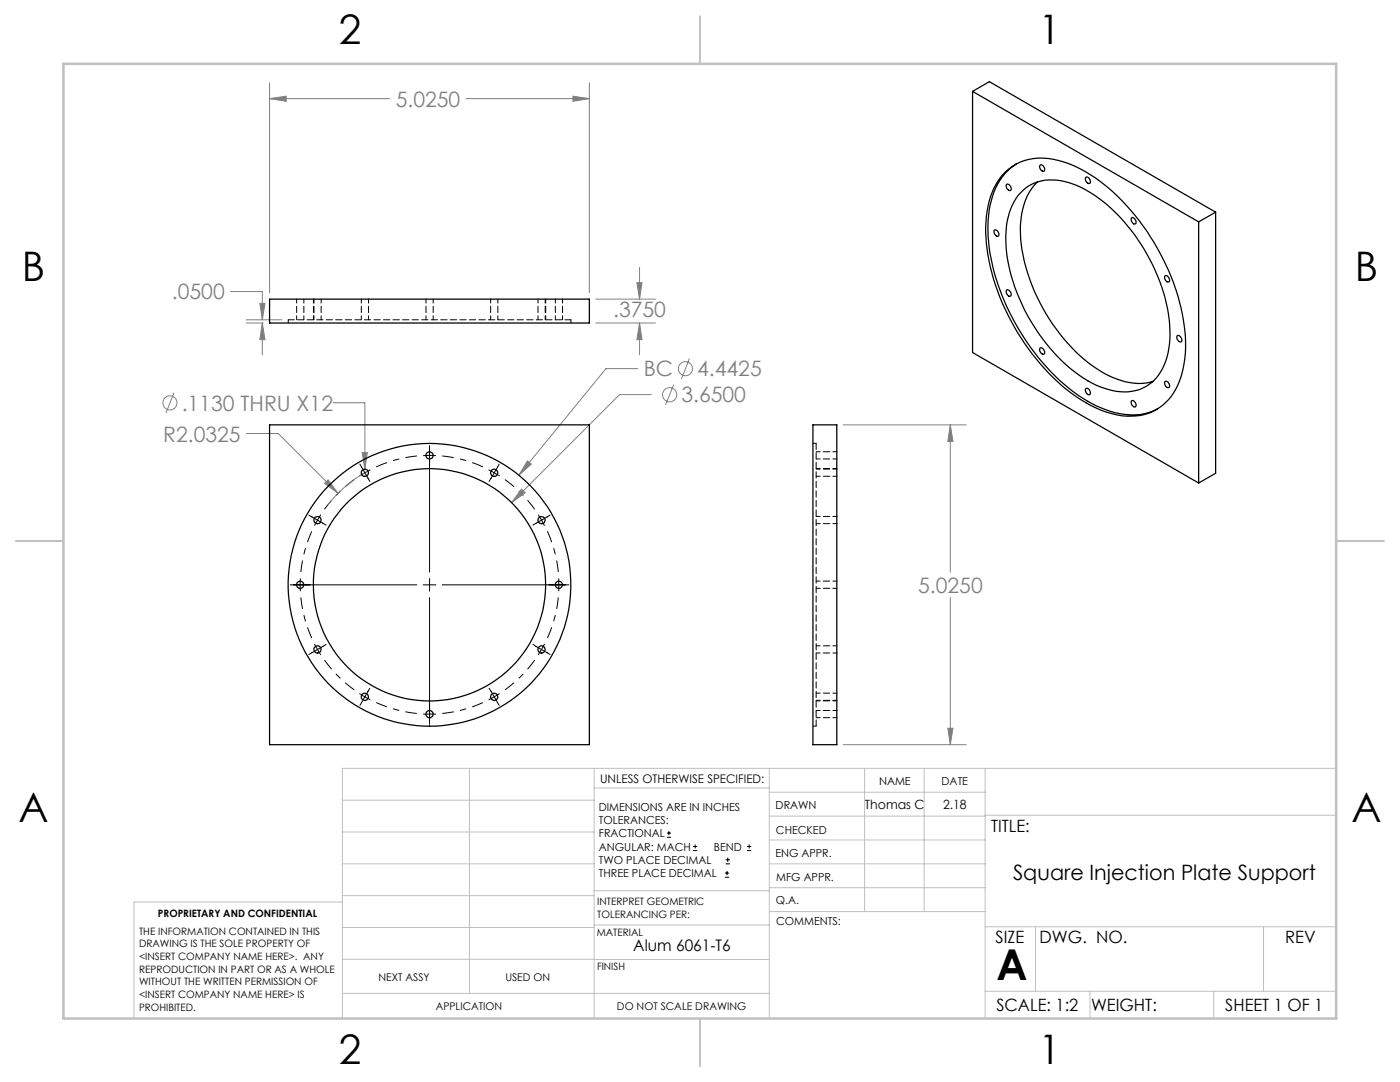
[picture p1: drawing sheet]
<svg xmlns="http://www.w3.org/2000/svg" width="279mm" height="216mm" viewBox="0 0 279 216" stroke-linecap="round" stroke-linejoin="round" font-family="sans-serif">
<g fill="none" stroke="#808080" stroke-width=".2">
<path d="M53.8 19.7l3.3-.5v1zM53.8 16.5v41.9M53.8 19.7h24M93 19.7h24.6M114.3 19.2l3.3 .5-3.3 .5zM117.6 16.5v41.9M46 58.2h6.4v5.6M118.9 59.7h11.9M127.1 56.4h1l-.5 3.3zM127.6 53.3v6.4M34.7 78.4l-1.6 4M49.2 64.5h3.3"/>
<path d="M49.2 63.8h7M51.9 60.5h1l-.5 3.3zM52.4 64.5l.5 3.3h-1zM52.4 64.5v6.3M118.9 64.5h11.9M127.3 73.6h-6.4l-17.4 21.2M127.6 64.5l.5 3.3h-1zM127.6 64.5v6.3M130 78.7h-6.4l-21.5 21.6M134.4 76.8l-1.6 4M137.6 71.5l-1.6 4.1M49.2 86.5h6.3l12 11.9"/>
<path d="M65.5 95.7l2 2.7-2.7-2zM66.5 80.4h6.3v13.2M72.3 90.3h1l-.5 3.3zM73.4 94a25.7 25.7 0 0 0-8 6.8M104.1 97.6l.7 .7-2.7 2zM105.3 92l.7 .6-2.5 2.2zM168.3 84.8h24.5M189.7 84.8l.5 3.3h-1zM189.7 84.8v29.4M189.7 119.2v29.4M168.3 148.6h24.5M189.2 145.3h1l-.5 3.3z"/>
<circle cx="133.6" cy="78.8" r="1.41"/>
<circle cx="136.8" cy="73.6" r="1.41"/>
<circle cx="33.9" cy="80.4" r="1.41"/>
</g>
<g fill="none" stroke="#000" stroke-width=".2">
<path d="M71.8 92.6l2 3.5M73.9 93.7l-2.2 1.3M84.5 90.9h2.5M85.7 88.9v25.3M97.5 93.7l1.1 .6M98.6 94.3l1.1 .7M98.6 94.3l-1 1.8M99.6 92.6l-1 1.7M57.9 116.7h25.3M59.9 115.4v2.6M61.6 102.8l3.5 2M64 102.7l-1.2 2.2"/>
<path d="M84.5 116.7h2.5M85.7 115.4v2.6M85.7 119.2v25.3M88.3 116.7h25.2M107.4 102.7l.7 1.1M108.1 103.8l.6 1.1M108.1 103.8l-1.7 1M109.8 102.8l-1.7 1M111.5 115.4v2.6M62.8 128.5l1.2 2.2M65.1 128.6l-3.5 2M71.7 138.4l1.1 .6"/>
<path d="M72.8 139l1.1 .7M72.8 139l-1 1.8M73.8 137.3l-1 1.7M97.6 137.3l1 1.7M98.6 139l-1.1 .7M98.6 139l1 1.8M99.7 138.4l-1.1 .6M106.4 128.6l1.7 1M108.1 129.6l-.7 1.1M108.1 129.6l1.7 1M108.7 128.5l-.6 1.1M84.5 142.5h2.5"/>
<path d="M133.1 167.1h.8M133.1 166.2h.8M133.5 165.8v.9M138.3 169.7h.8M138.3 168.9h.8M138.7 168.5v.8M144.7 175h.8M144.7 174.2h.8M144.8 172.4h.9M144.8 171.6h.9M145.1 173.8v.8M145.2 171.1v.9"/>
<path d="M149.1 169.7h.8M149.1 168.9h.8M149.5 168.5v.8"/>
</g>
<path d="M70.7 95.7a25.8 25.8 0 0 0-5.9 5.9M83.2 91a25.8 25.8 0 0 0-8.1 2.2M96.4 93.2a25.8 25.8 0 0 0-8.1-2.2M60 119.2a25.8 25.8 0 0 0 2.2 8.1M62.2 106a25.8 25.8 0 0 0-2.2 8.1M106.7 101.6a25.8 25.8 0 0 0-5.9-5.9M111.4 114.1a25.8 25.8 0 0 0-2.2-8.1M64.8 131.7a25.8 25.8 0 0 0 5.9 6M100.8 137.7a25.8 25.8 0 0 0 5.9-6M109.2 127.3a25.8 25.8 0 0 0 2.2-8.1M75.1 140.2a25.8 25.8 0 0 0 8.1 2.2M88.3 142.4a25.8 25.8 0 0 0 8.1-2.2" fill="none" stroke="#000" stroke-width=".2" stroke-dasharray="15.2 1.3 1.3 1.3" stroke-dashoffset="12.9" stroke-linecap="butt"/>
<g fill="none" stroke="#c0c0c0" stroke-width=".2">
<path d="M68.3 159.7h50.3M93.7 153.3v44.9M118.6 153.3v49.9M118.6 157.2h34.9M153.5 153.3v49.9M153.5 158.1h43.1M172.5 153.3v28.6M184.4 153.3v28.6M196.6 153.3v49.9M266.7 153.3h-198.4v49.9M68.3 178.7h50.3M68.3 172.4h50.3"/>
<path d="M68.3 166h50.3M68.3 180h-41.6v23.2M118.6 177.7h35M153.5 167.6h43.1M153.5 162.8h43.1M153.5 172.4h43.1M153.5 177.1h43.1M196.6 162.7h70.1M68.3 198.2h85.2M68.3 191.4l85.2 .1M68.3 185.1h50.3M118.6 184.6h35"/>
<path d="M153.6 181.9h43M196.6 197.8h70.1M196.6 184.9h70.1M206.7 184.9v12.9M217.5 197.8v5.4M242.2 197.8v5.4M252.2 184.9v12.9"/>
</g>
<path d="M139.7 3.2v9.5M3.1 107.9h9.6M266.7 107.9h9.5M139.7 203.2v9.6" fill="none" stroke="#c0c0c0" stroke-width=".25"/>
<path d="M12.7 12.7h254v190.5h-254z" fill="none" stroke="#c0c0c0" stroke-width=".5"/>
<path d="M104.1 97.6l-2 2.7 2.7-2zM105.3 92l-1.8 2.8 2.5-2.2zM72.3 90.3l.5 3.3 .5-3.3zM65.5 95.7l-.7 .7 2.7 2zM189.7 84.8l.5 3.3h-1zM189.2 145.3h1l-.5 3.3zM53.8 19.7l3.3-.5v1zM114.3 19.2l3.3 .5-3.3 .5zM52.4 64.5l.5 3.3h-1zM51.9 60.5h1l-.5 3.3zM127.1 56.4h1l-.5 3.3zM127.6 64.5l.5 3.3h-1z" fill="#808080"/>
<g fill="none" stroke="#000" stroke-width=".25">
<path d="M194.1 18.2l3.3-1.9 45.2 26M194.1 18.2l45.1 26.1M194.1 18.2v52.1l45.1 26.1M200.6 34.4a10.8 10.8 0 0 1 11.4-2.2 31.5 31.5 0 0 1 14.5 10.7 43.3 43.3 0 0 1 10.1 26.5 15.6 15.6 0 0 1-3.9 10.8 10.6 10.6 0 0 1-10.5 2.4 28.5 28.5 0 0 1-13.7-9 44.2 44.2 0 0 1-11.8-27.3 17.2 17.2 0 0 1 3.3-11.3zM200.9 36.8a.84 .84 0 0 1 .8 1.2 .81 .81 0 0 1-.8-1.2zM202.8 32.7a12.3 12.3 0 0 0-5.2 8.3 33 33 0 0 0 2.9 19.2 43.2 43.2 0 0 0 16.6 19.9 16.2 16.2 0 0 0 11.4 2.4l2.5-.9M203.7 38.5a9 9 0 0 1 9.6-2.1 27.6 27.6 0 0 1 13 10.3 34.5 34.5 0 0 1 7.2 21 11.9 11.9 0 0 1-3.7 8.7 9.4 9.4 0 0 1-9.3 1.1 27.5 27.5 0 0 1-13-10.6 34.6 34.6 0 0 1-6.8-20.1 12.8 12.8 0 0 1 3-8.3zM207.1 36.3a12 12 0 0 0-3.4 8.4 34.3 34.3 0 0 0 6.4 20 28.7 28.7 0 0 0 12.9 11 10.9 10.9 0 0 0 7.1 .4M207.5 33a.75 .75 0 0 1 .8 .3 .75 .75 0 0 1 0 .9 .92 .92 0 0 1-.8-1.2zM216.7 35.4a.73 .73 0 0 1 .8 .4 .73 .73 0 0 1-.1 .8 .89 .89 0 0 1-.7-1.2zM53.8 59.7h63.8v4.8h-63.8zM198.4 46a.74 .74 0 0 1 .8 .3 .74 .74 0 0 1-.1 .9 .98 .98 0 0 1-.7-1.2z"/>
<path d="M200.9 57.8a.86 .86 0 0 1 .8 1.3 .81 .81 0 0 1-.8-1.3zM225.9 43.4a.79 .79 0 0 1 .7 .5 .79 .79 0 0 1-.1 .8 .85 .85 0 0 1-.6-1.3zM232.6 55a.9 .9 0 0 1 .7 1.2 .79 .79 0 0 1-.7-.3 .79 .79 0 0 1 0-.9zM239.2 44.3v52.1M242.6 42.3l-3.4 2M242.6 42.3v52.1l-3.4 2M207.6 69.4a.84 .84 0 0 1 .7 1.3 .85 .85 0 0 1-.7-1.3zM216.7 77.6a.73 .73 0 0 1 .8 .3 .73 .73 0 0 1-.1 .9 .89 .89 0 0 1-.7-1.2zM225.9 79.9a.78 .78 0 0 1 .7 .5 .78 .78 0 0 1-.1 .8 .85 .85 0 0 1-.6-1.3zM232.5 76.2a.73 .73 0 0 1 .8 .3 .73 .73 0 0 1-.1 .9 .89 .89 0 0 1-.7-1.2zM234.9 67a.75 .75 0 0 1 .8 .4 .75 .75 0 0 1 0 .8 .93 .93 0 0 1-.8-1.2zM53.8 84.8h63.8v63.8h-63.8z"/>
<path d="M162.2 84.8h4.8v63.8h-4.8z"/>
<circle cx="72.8" cy="94.3" r=".71"/>
<circle cx="85.7" cy="90.9" r=".71"/>
<circle cx="98.6" cy="94.3" r=".71"/>
<circle cx="59.9" cy="116.7" r=".72"/>
<circle cx="63.4" cy="103.8" r=".72"/>
<circle cx="85.7" cy="116.7" r="23.2"/>
<circle cx="85.7" cy="116.7" r="28.2"/>
<circle cx="108.1" cy="103.8" r=".71"/>
<circle cx="111.5" cy="116.7" r=".71"/>
<circle cx="63.4" cy="129.6" r=".73"/>
<circle cx="72.8" cy="139" r=".72"/>
<circle cx="98.6" cy="139" r=".72"/>
<circle cx="108.1" cy="129.6" r=".72"/>
<circle cx="85.7" cy="142.5" r=".72"/>
</g>
<path d="M113.9 63.8h-56.4M162.9 88.5h-.7M162.2 144.9h.7M162.9 144.9v-56.4" fill="none" stroke="#000" stroke-width=".2" stroke-dasharray="1.3 .6"/>
<g fill="none" stroke="#000" stroke-width=".2" stroke-dasharray="1.3 .6" stroke-dashoffset=".5">
<path d="M59.2 59.7v4.1M62.6 59.7v4.1M62.7 59.7v4.1M72.1 59.7v4.1M85 59.7v4.1M97.9 59.7v4.1M107.4 59.7v4.1M110.8 59.7v4.1M60.6 63.8v-4.1M64.1 63.8v-4.1M73.5 63.8v-4.1M86.5 63.8v-4.1"/>
<path d="M99.4 63.8v-4.1M108.8 63.8v-4.1M108.9 63.8v-4.1M112.3 63.8v-4.1M162.9 95h4.1M162.9 91.6h4.1M167 93.5h-4.1M167 93.6h-4.1M167 90.1h-4.1M162.9 117.4h4.1M162.9 104.5h4.1M167 116h-4.1"/>
<path d="M167 103h-4.1M162.9 139.8h4.1M162.9 130.3h4.1M162.9 139.7h4.1M167 128.9h-4.1M167 138.3h-4.1M162.9 143.2h4.1M167 141.8h-4.1"/>
</g>
<path d="M57.5 63.8v.6M113.9 64.4v-.6" fill="none" stroke="#000" stroke-width=".2" stroke-dasharray="1.3 .6" stroke-dashoffset=".3"/>
<text font-size="8.5" x="198.9" y="195.5">A</text>
<g font-size="8.1">
<text x="67.6" y="8.9">2</text>
<text x="207.3" y="8.9">1</text>
<text x="4.4" y="56.2">B</text>
<text x="270.4" y="56.2">B</text>
<text x="3.7" y="164.1">A</text>
<text x="269.7" y="164.1">A</text>
<text x="67.6" y="212.4">2</text>
<text x="207.3" y="212.4">1</text>
</g>
<g font-size="4.2" fill="#808080">
<text x="79" y="21.3">5.0250</text>
<text x="34.3" y="59.7">.0500</text>
<text x="122.4" y="63.3">.3750</text>
<text x="128.5" y="75.1">BC</text>
<text x="139.1" y="75.1">4.4425</text>
<text x="36.3" y="81.9">.1130 THRU X12</text>
<text x="136" y="80.3">3.6500</text>
<text x="32.6" y="88.1">R2.0325</text>
<text x="183.2" y="118.3">5.0250</text>
</g>
<text font-size="4.2" x="202.2" y="175.6">Square Injection Plate Support</text>
<g font-size="3.4">
<text x="197.8" y="166">TITLE:</text>
<text x="198.7" y="188.1">SIZE</text>
<text x="207.5" y="188.1">DWG. NO.</text>
<text x="256.5" y="188.2">REV</text>
<text x="198.8" y="201.7">SCALE: 1:2</text>
<text x="217.7" y="201.8">WEIGHT:</text>
<text x="244.5" y="201.7">SHEET 1 OF 1</text>
</g>
<text font-size="3.2" x="126.4" y="189.8">Alum 6061-T6</text>
<g font-size="2.5">
<text x="172.6" y="161.4">Thomas C</text>
<text x="188.2" y="161.4">2.18</text>
</g>
<text font-size="2.4" x="119.8" y="156.2">UNLESS OTHERWISE SPECIFIED:</text>
<g font-size="2.2">
<text x="119.5" y="161.8">DIMENSIONS ARE IN INCHES</text>
<text x="154.8" y="161.4">DRAWN</text>
<text x="175.4" y="156.6">NAME</text>
<text x="187.9" y="156.7">DATE</text>
<text x="119.5" y="164.4">TOLERANCES:</text>
<text x="119.5" y="167.1">FRACTIONAL</text>
<text x="154.9" y="166.3">CHECKED</text>
<text x="119.5" y="169.7">ANGULAR: MACH</text>
<text x="119.5" y="172.4">TWO PLACE DECIMAL</text>
<text x="142.5" y="169.7">BEND</text>
<text x="154.8" y="171">ENG APPR.</text>
<text x="119.5" y="175">THREE PLACE DECIMAL</text>
<text x="154.9" y="175.7">MFG APPR.</text>
<text x="154.9" y="180.4">Q.A.</text>
<text x="154.9" y="184.6">COMMENTS:</text>
</g>
<g font-size="2.1">
<text x="75.5" y="195.7">NEXT ASSY</text>
<text x="100.9" y="195.7">USED ON</text>
<text x="86.9" y="201.5">APPLICATION</text>
<text x="123.1" y="201.6">DO NOT SCALE DRAWING</text>
</g>
<g font-size="2">
<text x="31.5" y="182.9">PROPRIETARY AND CONFIDENTIAL</text>
<text x="119.2" y="180.6">INTERPRET GEOMETRIC</text>
<text x="119.2" y="183.1">TOLERANCING PER:</text>
<text x="27.8" y="186.5">THE INFORMATION CONTAINED IN THIS</text>
<text x="27.8" y="189">DRAWING IS THE SOLE PROPERTY OF</text>
<text x="27.8" y="191.6">&lt;INSERT COMPANY NAME HERE&gt;. ANY</text>
<text x="119.1" y="186.7">MATERIAL</text>
<text x="27.8" y="194.1">REPRODUCTION IN PART OR AS A WHOLE</text>
<text x="27.8" y="196.6">WITHOUT THE WRITTEN PERMISSION OF</text>
<text x="119.1" y="193.5">FINISH</text>
<text x="27.8" y="199.1">&lt;INSERT COMPANY NAME HERE&gt; IS</text>
<text x="27.8" y="201.7">PROHIBITED.</text>
</g>
</svg>
